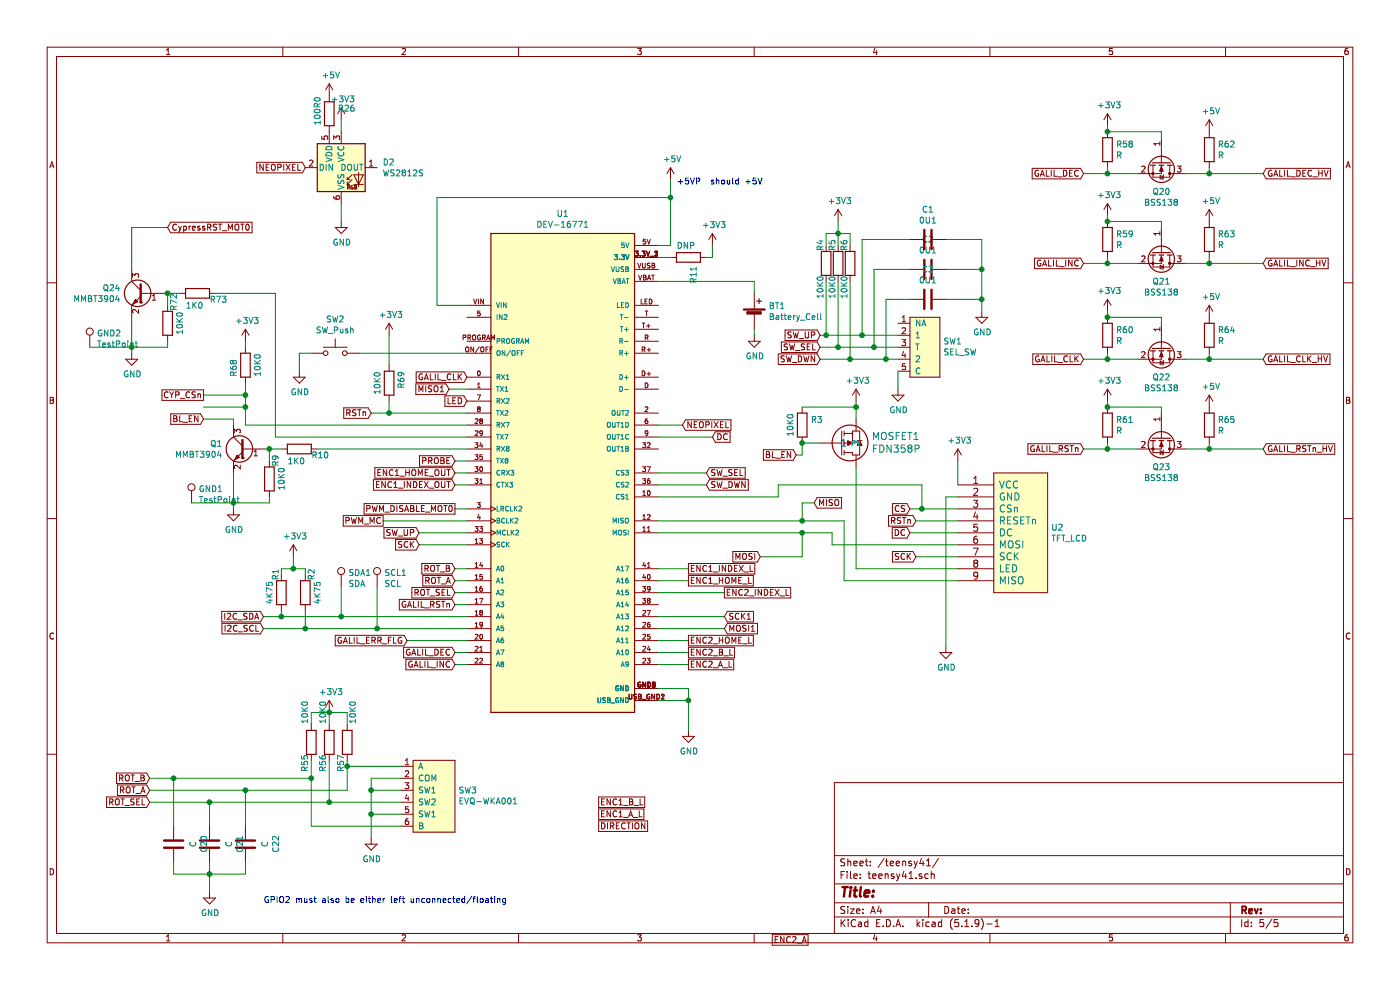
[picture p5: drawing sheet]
EESchema Schematic File Version 4
EELAYER 30 0
EELAYER END
$Descr A4 11693 8268
encoding utf-8
Sheet 5 5
Title ""
Date ""
Rev ""
Comp ""
Comment1 ""
Comment2 ""
Comment3 ""
Comment4 ""
$EndDescr
$Comp
L DEV-16771:DEV-16771 U1
U 1 1
P 4700 3950
F 0 "U1" H 4700 6117 50  0000 C CNN
F 1 "DEV-16771" H 4700 6026 50  0000 C CNN
F 2 "Kona1:teensy41" H 4700 3950 50  0001 L BNN
F 3 "" H 4700 3950 50  0001 L BNN
F 4 "4.1" H 4700 3950 50  0001 L BNN "PARTREV"
F 5 "SparkFun Electronics" H 4700 3950 50  0001 L BNN "MANUFACTURER"
F 6 "4.07mm" H 4700 3950 50  0001 L BNN "MAXIMUM_PACKAGE_HEIGHT"
F 7 "Manufacturer recommendations" H 4700 3950 50  0001 L BNN "STANDARD"
	1    4700 3950
	1    0    0    -1  
$EndComp
$Comp
L Kona_Parts:SEL_SW SW1
U 1 1
P 7650 2500
F 0 "SW1" H 7878 2151 50  0000 L CNN
F 1 "SEL_SW" H 7878 2060 50  0000 L CNN
F 2 "Kona1:SEL_SW" H 7650 2500 50  0001 C CNN
F 3 "" H 7650 2500 50  0001 C CNN
	1    7650 2500
	1    0    0    -1  
$EndComp
$Comp
L Kona_Parts:FDN358P MOSFET1
U 1 1
P 6850 3700
F 0 "MOSFET1" H 7280 3647 60  0000 L CNN
F 1 "FDN358P" H 7280 3753 60  0000 L CNN
F 2 "Package_TO_SOT_SMD:SOT-23" H 7300 3440 60  0001 C CNN
F 3 "" H 6850 3700 60  0000 C CNN
	1    6850 3700
	1    0    0    1   
$EndComp
$Comp
L power:GND #PWR0103
U 1 1
P 7900 5400
F 0 "#PWR0103" H 7900 5150 50  0001 C CNN
F 1 "GND" H 7905 5227 50  0000 C CNN
F 2 "" H 7900 5400 50  0001 C CNN
F 3 "" H 7900 5400 50  0001 C CNN
	1    7900 5400
	1    0    0    -1  
$EndComp
$Comp
L power:+3V3 #PWR0104
U 1 1
P 7150 3350
F 0 "#PWR0104" H 7150 3200 50  0001 C CNN
F 1 "+3V3" H 7165 3523 50  0000 C CNN
F 2 "" H 7150 3350 50  0001 C CNN
F 3 "" H 7150 3350 50  0001 C CNN
	1    7150 3350
	1    0    0    -1  
$EndComp
Wire Wire Line
	7150 3350 7150 3400
$Comp
L Device:R R3
U 1 1
P 6700 3550
F 0 "R3" H 6770 3596 50  0000 L CNN
F 1 "10K0" V 6600 3450 50  0000 L CNN
F 2 "Resistor_SMD:R_0603_1608Metric_Pad0.98x0.95mm_HandSolder" V 6630 3550 50  0001 C CNN
F 3 "~" H 6700 3550 50  0001 C CNN
	1    6700 3550
	1    0    0    -1  
$EndComp
Wire Wire Line
	6700 3400 7150 3400
Connection ~ 7150 3400
Wire Wire Line
	7150 3400 7150 3500
Wire Wire Line
	6850 3700 6700 3700
$Comp
L power:+3V3 #PWR0105
U 1 1
P 5950 2050
F 0 "#PWR0105" H 5950 1900 50  0001 C CNN
F 1 "+3V3" H 5965 2223 50  0000 C CNN
F 2 "" H 5950 2050 50  0001 C CNN
F 3 "" H 5950 2050 50  0001 C CNN
	1    5950 2050
	1    0    0    -1  
$EndComp
Text GLabel 6850 2800 0    50   Input ~ 0
SW_UP
$Comp
L power:GND #PWR0106
U 1 1
P 7500 3250
F 0 "#PWR0106" H 7500 3000 50  0001 C CNN
F 1 "GND" H 7505 3077 50  0000 C CNN
F 2 "" H 7500 3250 50  0001 C CNN
F 3 "" H 7500 3250 50  0001 C CNN
	1    7500 3250
	1    0    0    -1  
$EndComp
Text GLabel 6850 2900 0    50   Input ~ 0
SW_SEL
Text GLabel 6850 3000 0    50   Input ~ 0
SW_DWN
Text GLabel 3500 4450 0    50   Input ~ 0
SW_UP
Text GLabel 5900 3950 2    50   Input ~ 0
SW_SEL
Text GLabel 5900 4050 2    50   Input ~ 0
SW_DWN
Wire Wire Line
	3900 4450 3500 4450
Wire Wire Line
	5500 4050 5900 4050
Wire Wire Line
	5900 3950 5500 3950
$Comp
L power:GND #PWR0109
U 1 1
P 5750 6100
F 0 "#PWR0109" H 5750 5850 50  0001 C CNN
F 1 "GND" H 5755 5927 50  0000 C CNN
F 2 "" H 5750 6100 50  0001 C CNN
F 3 "" H 5750 6100 50  0001 C CNN
	1    5750 6100
	1    0    0    -1  
$EndComp
Wire Wire Line
	5500 5750 5750 5750
Wire Wire Line
	5750 5750 5750 5850
Wire Wire Line
	5500 5850 5750 5850
Connection ~ 5750 5850
Wire Wire Line
	5750 5850 5750 6100
Text GLabel 3500 4550 0    50   Input ~ 0
SCK
Wire Wire Line
	3900 4550 3500 4550
Text GLabel 7650 4650 0    50   Input ~ 0
SCK
Wire Wire Line
	7650 4650 8000 4650
Text GLabel 3100 3450 0    50   Input ~ 0
RSTn
Text GLabel 7650 4350 0    50   Input ~ 0
RSTn
Wire Wire Line
	8000 4350 7650 4350
Text GLabel 7600 4250 0    50   Input ~ 0
CS
Wire Wire Line
	8000 4250 7700 4250
Text GLabel 7600 4450 0    50   Input ~ 0
DC
Wire Wire Line
	8000 4450 7600 4450
Text GLabel 5950 3650 2    50   Input ~ 0
DC
Wire Wire Line
	5950 3650 5500 3650
$Comp
L power:+3V3 #PWR0110
U 1 1
P 8000 3850
F 0 "#PWR0110" H 8000 3700 50  0001 C CNN
F 1 "+3V3" H 8015 4023 50  0000 C CNN
F 2 "" H 8000 3850 50  0001 C CNN
F 3 "" H 8000 3850 50  0001 C CNN
	1    8000 3850
	1    0    0    -1  
$EndComp
Text GLabel 2200 5250 0    50   Input ~ 0
I2C_SCL
Text GLabel 2200 5150 0    50   Input ~ 0
I2C_SDA
$Comp
L Device:R R4
U 1 1
P 6900 2200
F 0 "R4" V 6850 2300 50  0000 L CNN
F 1 "10K0" V 6850 1900 50  0000 L CNN
F 2 "Resistor_SMD:R_0603_1608Metric_Pad0.98x0.95mm_HandSolder" V 6830 2200 50  0001 C CNN
F 3 "~" H 6900 2200 50  0001 C CNN
	1    6900 2200
	1    0    0    -1  
$EndComp
$Comp
L Device:R R5
U 1 1
P 7000 2200
F 0 "R5" V 6950 2300 50  0000 L CNN
F 1 "10K0" V 6950 1900 50  0000 L CNN
F 2 "Resistor_SMD:R_0603_1608Metric_Pad0.98x0.95mm_HandSolder" V 6930 2200 50  0001 C CNN
F 3 "~" H 7000 2200 50  0001 C CNN
	1    7000 2200
	1    0    0    -1  
$EndComp
$Comp
L Device:R R6
U 1 1
P 7100 2200
F 0 "R6" V 7050 2300 50  0000 L CNN
F 1 "10K0" V 7050 1900 50  0000 L CNN
F 2 "Resistor_SMD:R_0603_1608Metric_Pad0.98x0.95mm_HandSolder" V 7030 2200 50  0001 C CNN
F 3 "~" H 7100 2200 50  0001 C CNN
	1    7100 2200
	1    0    0    -1  
$EndComp
Wire Wire Line
	6850 2800 6900 2800
Wire Wire Line
	6850 2900 7000 2900
Wire Wire Line
	6850 3000 7100 3000
Wire Wire Line
	6900 2350 6900 2800
Connection ~ 6900 2800
Wire Wire Line
	6900 2800 7200 2800
Wire Wire Line
	7000 2350 7000 2900
Connection ~ 7000 2900
Wire Wire Line
	7000 2900 7300 2900
Wire Wire Line
	7100 2350 7100 3000
Connection ~ 7100 3000
Wire Wire Line
	7100 3000 7400 3000
$Comp
L power:+3V3 #PWR0111
U 1 1
P 7000 1850
F 0 "#PWR0111" H 7000 1700 50  0001 C CNN
F 1 "+3V3" H 7015 2023 50  0000 C CNN
F 2 "" H 7000 1850 50  0001 C CNN
F 3 "" H 7000 1850 50  0001 C CNN
	1    7000 1850
	1    0    0    -1  
$EndComp
Wire Wire Line
	6900 2050 6900 1950
Wire Wire Line
	6900 1950 7000 1950
Wire Wire Line
	7100 1950 7100 2050
Wire Wire Line
	7000 1850 7000 1950
Connection ~ 7000 1950
Wire Wire Line
	7000 1950 7100 1950
Wire Wire Line
	7000 2050 7000 1950
$Comp
L Device:C C1
U 1 1
P 7750 2000
F 0 "C1" V 7498 2000 50  0000 C CNN
F 1 "0U1" V 7589 2000 50  0000 C CNN
F 2 "Capacitor_SMD:C_0603_1608Metric_Pad1.08x0.95mm_HandSolder" H 7788 1850 50  0001 C CNN
F 3 "~" H 7750 2000 50  0001 C CNN
	1    7750 2000
	0    1    1    0   
$EndComp
$Comp
L Device:C C2
U 1 1
P 7750 2250
F 0 "C2" V 7498 2250 50  0000 C CNN
F 1 "0U1" V 7589 2250 50  0000 C CNN
F 2 "Capacitor_SMD:C_0603_1608Metric_Pad1.08x0.95mm_HandSolder" H 7788 2100 50  0001 C CNN
F 3 "~" H 7750 2250 50  0001 C CNN
	1    7750 2250
	0    1    1    0   
$EndComp
$Comp
L Device:C C3
U 1 1
P 7750 2500
F 0 "C3" V 7498 2500 50  0000 C CNN
F 1 "0U1" V 7589 2500 50  0000 C CNN
F 2 "Capacitor_SMD:C_0603_1608Metric_Pad1.08x0.95mm_HandSolder" H 7788 2350 50  0001 C CNN
F 3 "~" H 7750 2500 50  0001 C CNN
	1    7750 2500
	0    1    1    0   
$EndComp
Wire Wire Line
	7600 2000 7200 2000
Wire Wire Line
	7200 2000 7200 2800
Connection ~ 7200 2800
Wire Wire Line
	7200 2800 7500 2800
Wire Wire Line
	7600 2250 7300 2250
Wire Wire Line
	7300 2250 7300 2900
Connection ~ 7300 2900
Wire Wire Line
	7300 2900 7500 2900
Wire Wire Line
	7600 2500 7400 2500
Wire Wire Line
	7400 2500 7400 3000
Connection ~ 7400 3000
Wire Wire Line
	7400 3000 7500 3000
$Comp
L power:GND #PWR0112
U 1 1
P 8200 2600
F 0 "#PWR0112" H 8200 2350 50  0001 C CNN
F 1 "GND" H 8205 2427 50  0000 C CNN
F 2 "" H 8200 2600 50  0001 C CNN
F 3 "" H 8200 2600 50  0001 C CNN
	1    8200 2600
	1    0    0    -1  
$EndComp
Wire Wire Line
	7900 2000 8200 2000
Wire Wire Line
	8200 2000 8200 2250
Wire Wire Line
	7900 2250 8200 2250
Connection ~ 8200 2250
Wire Wire Line
	7900 2500 8200 2500
Wire Wire Line
	8200 2250 8200 2500
Connection ~ 8200 2500
Wire Wire Line
	8200 2500 8200 2600
$Comp
L Device:R R2
U 1 1
P 2550 4950
F 0 "R2" V 2600 5050 50  0000 L CNN
F 1 "4K75" V 2650 4850 50  0000 L CNN
F 2 "Resistor_SMD:R_0603_1608Metric_Pad0.98x0.95mm_HandSolder" V 2480 4950 50  0001 C CNN
F 3 "~" H 2550 4950 50  0001 C CNN
	1    2550 4950
	1    0    0    -1  
$EndComp
$Comp
L Device:R R1
U 1 1
P 2350 4950
F 0 "R1" V 2300 5050 50  0000 L CNN
F 1 "4K75" V 2250 4850 50  0000 L CNN
F 2 "Resistor_SMD:R_0603_1608Metric_Pad0.98x0.95mm_HandSolder" V 2280 4950 50  0001 C CNN
F 3 "~" H 2350 4950 50  0001 C CNN
	1    2350 4950
	1    0    0    -1  
$EndComp
Wire Wire Line
	2200 5150 2350 5150
Wire Wire Line
	2200 5250 2550 5250
Wire Wire Line
	2350 5100 2350 5150
Connection ~ 2350 5150
Wire Wire Line
	2350 5150 2850 5150
Wire Wire Line
	2550 5100 2550 5250
Connection ~ 2550 5250
$Comp
L power:+3V3 #PWR0113
U 1 1
P 2450 4650
F 0 "#PWR0113" H 2450 4500 50  0001 C CNN
F 1 "+3V3" H 2465 4823 50  0000 C CNN
F 2 "" H 2450 4650 50  0001 C CNN
F 3 "" H 2450 4650 50  0001 C CNN
	1    2450 4650
	1    0    0    -1  
$EndComp
Wire Wire Line
	2350 4800 2350 4750
Wire Wire Line
	2350 4750 2450 4750
Wire Wire Line
	2550 4750 2550 4800
Wire Wire Line
	2450 4650 2450 4750
Connection ~ 2450 4750
Wire Wire Line
	2450 4750 2550 4750
$Comp
L Connector:TestPoint SCL1
U 1 1
P 3150 4900
F 0 "SCL1" H 3208 5018 50  0000 L CNN
F 1 "SCL" H 3208 4927 50  0000 L CNN
F 2 "TestPoint:TestPoint_Keystone_5019_Minature" H 3350 4900 50  0001 C CNN
F 3 "~" H 3350 4900 50  0001 C CNN
	1    3150 4900
	1    0    0    -1  
$EndComp
$Comp
L Connector:TestPoint SDA1
U 1 1
P 2850 4900
F 0 "SDA1" H 2908 5018 50  0000 L CNN
F 1 "SDA" H 2908 4927 50  0000 L CNN
F 2 "TestPoint:TestPoint_Keystone_5019_Minature" H 3050 4900 50  0001 C CNN
F 3 "~" H 3050 4900 50  0001 C CNN
	1    2850 4900
	1    0    0    -1  
$EndComp
Wire Wire Line
	3100 3450 3250 3450
Text GLabel 1700 3500 0    50   Input ~ 0
BL_EN
Text GLabel 6650 3800 0    50   Input ~ 0
BL_EN
Wire Wire Line
	6650 3800 6700 3800
Wire Wire Line
	6700 3800 6700 3700
Connection ~ 6700 3700
$Comp
L Switch:SW_Push SW2
U 1 1
P 2800 2950
F 0 "SW2" H 2800 3235 50  0000 C CNN
F 1 "SW_Push" H 2800 3144 50  0000 C CNN
F 2 "Button_Switch_SMD:Panasonic_EVQPUL_EVQPUC" H 2800 3150 50  0001 C CNN
F 3 "~" H 2800 3150 50  0001 C CNN
	1    2800 2950
	1    0    0    -1  
$EndComp
$Comp
L power:GND #PWR0115
U 1 1
P 2500 3100
F 0 "#PWR0115" H 2500 2850 50  0001 C CNN
F 1 "GND" H 2505 2927 50  0000 C CNN
F 2 "" H 2500 3100 50  0001 C CNN
F 3 "" H 2500 3100 50  0001 C CNN
	1    2500 3100
	1    0    0    -1  
$EndComp
Wire Wire Line
	2600 2950 2500 2950
Wire Wire Line
	2500 2950 2500 3100
$Comp
L Transistor_BJT:MMBT3904 Q1
U 1 1
P 2050 3750
F 0 "Q1" H 2241 3796 50  0000 L CNN
F 1 "MMBT3904" H 2241 3705 50  0000 L CNN
F 2 "Package_TO_SOT_SMD:SOT-23" H 2250 3675 50  0001 L CIN
F 3 "https://www.onsemi.com/pub/Collateral/2N3903-D.PDF" H 2050 3750 50  0001 L CNN
	1    2050 3750
	-1   0    0    -1  
$EndComp
Wire Wire Line
	1700 3500 1950 3500
Wire Wire Line
	1950 3500 1950 3550
Wire Wire Line
	2250 3750 2350 3750
$Comp
L power:GND #PWR0114
U 1 1
P 1950 4250
F 0 "#PWR0114" H 1950 4000 50  0001 C CNN
F 1 "GND" H 1955 4077 50  0000 C CNN
F 2 "" H 1950 4250 50  0001 C CNN
F 3 "" H 1950 4250 50  0001 C CNN
	1    1950 4250
	1    0    0    -1  
$EndComp
$Comp
L Device:R R9
U 1 1
P 2250 4000
F 0 "R9" V 2300 4100 50  0000 L CNN
F 1 "10K0" V 2350 3900 50  0000 L CNN
F 2 "Resistor_SMD:R_0603_1608Metric_Pad0.98x0.95mm_HandSolder" V 2180 4000 50  0001 C CNN
F 3 "~" H 2250 4000 50  0001 C CNN
	1    2250 4000
	1    0    0    -1  
$EndComp
$Comp
L Device:R R10
U 1 1
P 2500 3750
F 0 "R10" V 2550 3850 50  0000 L CNN
F 1 "1K0" V 2600 3650 50  0000 L CNN
F 2 "Resistor_SMD:R_0603_1608Metric_Pad0.98x0.95mm_HandSolder" V 2430 3750 50  0001 C CNN
F 3 "~" H 2500 3750 50  0001 C CNN
	1    2500 3750
	0    1    1    0   
$EndComp
Wire Wire Line
	2650 3750 3900 3750
Wire Wire Line
	1950 3950 1950 4200
Wire Wire Line
	2250 4150 2250 4200
Wire Wire Line
	2250 4200 1950 4200
Connection ~ 1950 4200
Wire Wire Line
	1950 4200 1950 4250
Wire Wire Line
	2250 3850 2250 3750
Connection ~ 2250 3750
$Comp
L Device:Battery_Cell BT1
U 1 1
P 6300 2650
F 0 "BT1" H 6418 2746 50  0000 L CNN
F 1 "Battery_Cell" H 6418 2655 50  0000 L CNN
F 2 "Kona1:BatteryHolder_Seiko_MS621F" V 6300 2710 50  0001 C CNN
F 3 "~" V 6300 2710 50  0001 C CNN
	1    6300 2650
	1    0    0    -1  
$EndComp
$Comp
L power:GND #PWR0116
U 1 1
P 6300 2800
F 0 "#PWR0116" H 6300 2550 50  0001 C CNN
F 1 "GND" H 6305 2627 50  0000 C CNN
F 2 "" H 6300 2800 50  0001 C CNN
F 3 "" H 6300 2800 50  0001 C CNN
	1    6300 2800
	1    0    0    -1  
$EndComp
Wire Wire Line
	6300 2800 6300 2750
Wire Wire Line
	5600 2050 5500 2050
$Comp
L Connector:TestPoint GND1
U 1 1
P 1600 4200
F 0 "GND1" H 1658 4318 50  0000 L CNN
F 1 "TestPoint" H 1658 4227 50  0000 L CNN
F 2 "TestPoint:TestPoint_Keystone_5019_Minature" H 1800 4200 50  0001 C CNN
F 3 "~" H 1800 4200 50  0001 C CNN
	1    1600 4200
	1    0    0    -1  
$EndComp
Wire Wire Line
	1600 4200 1950 4200
Text GLabel 5700 3550 2    50   Input ~ 0
NEOPIXEL
Wire Wire Line
	5500 3550 5700 3550
Text GLabel 2550 1400 0    50   Input ~ 0
NEOPIXEL
$Comp
L power:GND #PWR0126
U 1 1
P 2850 1850
F 0 "#PWR0126" H 2850 1600 50  0001 C CNN
F 1 "GND" H 2855 1677 50  0000 C CNN
F 2 "" H 2850 1850 50  0001 C CNN
F 3 "" H 2850 1850 50  0001 C CNN
	1    2850 1850
	1    0    0    -1  
$EndComp
$Comp
L power:+3V3 #PWR0127
U 1 1
P 2850 1000
F 0 "#PWR0127" H 2850 850 50  0001 C CNN
F 1 "+3V3" H 2865 1173 50  0000 C CNN
F 2 "" H 2850 1000 50  0001 C CNN
F 3 "" H 2850 1000 50  0001 C CNN
	1    2850 1000
	1    0    0    -1  
$EndComp
Wire Wire Line
	2850 1000 2850 1100
Wire Wire Line
	2850 1700 2850 1850
$Comp
L Kona_Parts:TFT_LCD U2
U 1 1
P 8300 3700
F 0 "U2" H 8778 2996 50  0000 L CNN
F 1 "TFT_LCD" H 8778 2905 50  0000 L CNN
F 2 "Kona1:TFT_DISP_2P2" H 8300 3700 118 0001 C CNN
F 3 "" H 8300 3700 118 0001 C CNN
	1    8300 3700
	1    0    0    -1  
$EndComp
Wire Wire Line
	8000 4050 8000 3850
Wire Wire Line
	7050 4350 7050 4850
Wire Wire Line
	7050 4850 8000 4850
Wire Wire Line
	5500 4350 6700 4350
Wire Wire Line
	8000 4750 7150 4750
Wire Wire Line
	7150 3900 7150 4750
Wire Wire Line
	8000 4150 7900 4150
Wire Wire Line
	7900 4150 7900 5400
Wire Wire Line
	7500 3250 7500 3100
Wire Wire Line
	5500 4450 6700 4450
Wire Wire Line
	6950 4450 6950 4550
Wire Wire Line
	6950 4550 8000 4550
$Comp
L LED:WS2812S D2
U 1 1
P 2850 1400
F 0 "D2" H 3194 1446 50  0000 L CNN
F 1 "WS2812S" H 3194 1355 50  0000 L CNN
F 2 "LED_SMD:LED_WS2812_PLCC6_5.0x5.0mm_P1.6mm" H 2900 1100 50  0001 L TNN
F 3 "http://www.world-semi.com/DownLoadFile/115" H 2950 1025 50  0001 L TNN
	1    2850 1400
	1    0    0    -1  
$EndComp
$Comp
L Device:R R26
U 1 1
P 2750 950
F 0 "R26" H 2820 996 50  0000 L CNN
F 1 "100R0" V 2650 850 50  0000 L CNN
F 2 "Resistor_SMD:R_0603_1608Metric_Pad0.98x0.95mm_HandSolder" V 2680 950 50  0001 C CNN
F 3 "~" H 2750 950 50  0001 C CNN
	1    2750 950 
	1    0    0    -1  
$EndComp
Wire Wire Line
	2850 5150 3900 5150
Connection ~ 2850 5150
Wire Wire Line
	2850 4900 2850 5150
Wire Wire Line
	6300 2350 6300 2450
Wire Wire Line
	5500 2350 6300 2350
Text Notes 2200 7550 0    50   ~ 0
GPIO2 must also be either left unconnected/floating
$Comp
L Kona_Parts:EVQ-WKA001 SW?
U 1 1
P 3550 6200
AR Path="/624D43FC/6250D80E" Ref="SW?"  Part="1" 
AR Path="/624DFB62/6250D80E" Ref="SW3"  Part="1" 
F 0 "SW3" H 3828 5801 50  0000 L CNN
F 1 "EVQ-WKA001" H 3828 5710 50  0000 L CNN
F 2 "Kona1:EVQ-WKA001" H 3550 6200 50  0001 C CNN
F 3 "" H 3550 6200 50  0001 C CNN
	1    3550 6200
	1    0    0    -1  
$EndComp
$Comp
L Device:R R?
U 1 1
P 2900 6200
AR Path="/624D43FC/6250D814" Ref="R?"  Part="1" 
AR Path="/624DFB62/6250D814" Ref="R57"  Part="1" 
F 0 "R57" V 2950 6450 50  0000 R CNN
F 1 "10K0" V 2850 6050 50  0000 R CNN
F 2 "Resistor_SMD:R_0603_1608Metric_Pad0.98x0.95mm_HandSolder" V 2830 6200 50  0001 C CNN
F 3 "~" H 2900 6200 50  0001 C CNN
	1    2900 6200
	-1   0    0    1   
$EndComp
$Comp
L Device:R R?
U 1 1
P 2750 6200
AR Path="/624D43FC/6250D81A" Ref="R?"  Part="1" 
AR Path="/624DFB62/6250D81A" Ref="R56"  Part="1" 
F 0 "R56" V 2800 6450 50  0000 R CNN
F 1 "10K0" V 2800 6050 50  0000 R CNN
F 2 "Resistor_SMD:R_0603_1608Metric_Pad0.98x0.95mm_HandSolder" V 2680 6200 50  0001 C CNN
F 3 "~" H 2750 6200 50  0001 C CNN
	1    2750 6200
	-1   0    0    1   
$EndComp
$Comp
L Device:R R?
U 1 1
P 2600 6200
AR Path="/624D43FC/6250D820" Ref="R?"  Part="1" 
AR Path="/624DFB62/6250D820" Ref="R55"  Part="1" 
F 0 "R55" V 2650 6450 50  0000 R CNN
F 1 "10K0" V 2650 6050 50  0000 R CNN
F 2 "Resistor_SMD:R_0603_1608Metric_Pad0.98x0.95mm_HandSolder" V 2530 6200 50  0001 C CNN
F 3 "~" H 2600 6200 50  0001 C CNN
	1    2600 6200
	-1   0    0    1   
$EndComp
Wire Wire Line
	3350 6400 2900 6400
Wire Wire Line
	2900 6400 2900 6350
Wire Wire Line
	3350 6700 2750 6700
Wire Wire Line
	3350 6900 2600 6900
Wire Wire Line
	2600 6900 2600 6500
$Comp
L power:GND #PWR?
U 1 1
P 3100 7000
AR Path="/624D43FC/6250D82B" Ref="#PWR?"  Part="1" 
AR Path="/624DFB62/6250D82B" Ref="#PWR0166"  Part="1" 
F 0 "#PWR0166" H 3100 6750 50  0001 C CNN
F 1 "GND" H 3105 6827 50  0000 C CNN
F 2 "" H 3100 7000 50  0001 C CNN
F 3 "" H 3100 7000 50  0001 C CNN
	1    3100 7000
	1    0    0    -1  
$EndComp
Wire Wire Line
	3350 6500 3100 6500
Wire Wire Line
	3100 6500 3100 6600
Wire Wire Line
	3350 6600 3100 6600
Connection ~ 3100 6600
Wire Wire Line
	3100 6600 3100 6800
Connection ~ 3100 6800
Wire Wire Line
	3100 6800 3100 7000
Wire Wire Line
	3100 6800 3350 6800
$Comp
L power:+3V3 #PWR?
U 1 1
P 2750 5950
AR Path="/624D43FC/6250D839" Ref="#PWR?"  Part="1" 
AR Path="/624DFB62/6250D839" Ref="#PWR0167"  Part="1" 
F 0 "#PWR0167" H 2750 5800 50  0001 C CNN
F 1 "+3V3" H 2765 6123 50  0000 C CNN
F 2 "" H 2750 5950 50  0001 C CNN
F 3 "" H 2750 5950 50  0001 C CNN
	1    2750 5950
	1    0    0    -1  
$EndComp
Wire Wire Line
	2750 5950 2600 5950
Wire Wire Line
	2600 5950 2600 6050
Wire Wire Line
	2900 6050 2900 5950
Wire Wire Line
	2900 5950 2750 5950
Connection ~ 2750 5950
Wire Wire Line
	2750 6050 2750 5950
$Comp
L Device:C C?
U 1 1
P 2050 7050
AR Path="/624D43FC/6250D845" Ref="C?"  Part="1" 
AR Path="/624DFB62/6250D845" Ref="C22"  Part="1" 
F 0 "C22" V 2302 7050 50  0000 C CNN
F 1 "C" V 2211 7050 50  0000 C CNN
F 2 "Capacitor_SMD:C_0603_1608Metric_Pad1.08x0.95mm_HandSolder" H 2088 6900 50  0001 C CNN
F 3 "~" H 2050 7050 50  0001 C CNN
	1    2050 7050
	1    0    0    -1  
$EndComp
$Comp
L Device:C C?
U 1 1
P 1750 7050
AR Path="/624D43FC/6250D84B" Ref="C?"  Part="1" 
AR Path="/624DFB62/6250D84B" Ref="C21"  Part="1" 
F 0 "C21" V 2002 7050 50  0000 C CNN
F 1 "C" V 1911 7050 50  0000 C CNN
F 2 "Capacitor_SMD:C_0603_1608Metric_Pad1.08x0.95mm_HandSolder" H 1788 6900 50  0001 C CNN
F 3 "~" H 1750 7050 50  0001 C CNN
	1    1750 7050
	1    0    0    -1  
$EndComp
$Comp
L Device:C C?
U 1 1
P 1450 7050
AR Path="/624D43FC/6250D851" Ref="C?"  Part="1" 
AR Path="/624DFB62/6250D851" Ref="C20"  Part="1" 
F 0 "C20" V 1702 7050 50  0000 C CNN
F 1 "C" V 1611 7050 50  0000 C CNN
F 2 "Capacitor_SMD:C_0603_1608Metric_Pad1.08x0.95mm_HandSolder" H 1488 6900 50  0001 C CNN
F 3 "~" H 1450 7050 50  0001 C CNN
	1    1450 7050
	1    0    0    -1  
$EndComp
Wire Wire Line
	1450 6900 1450 6500
Wire Wire Line
	1450 6500 2600 6500
Connection ~ 2600 6500
Wire Wire Line
	2600 6500 2600 6350
Wire Wire Line
	1750 6900 1750 6700
Wire Wire Line
	2050 6600 2900 6600
Wire Wire Line
	2900 6600 2900 6400
Connection ~ 2900 6400
Wire Wire Line
	2050 6600 2050 6900
Text GLabel 1250 6600 0    50   Input ~ 0
ROT_A
Text GLabel 1250 6500 0    50   Input ~ 0
ROT_B
Text GLabel 1250 6700 0    50   Input ~ 0
ROT_SEL
Wire Wire Line
	1250 6500 1450 6500
Connection ~ 1450 6500
Wire Wire Line
	1250 6600 2050 6600
Connection ~ 2050 6600
Wire Wire Line
	1250 6700 1750 6700
Wire Wire Line
	2750 6350 2750 6700
Wire Wire Line
	1750 6700 2750 6700
Connection ~ 1750 6700
Connection ~ 2750 6700
$Comp
L power:GND #PWR0171
U 1 1
P 1750 7450
F 0 "#PWR0171" H 1750 7200 50  0001 C CNN
F 1 "GND" H 1755 7277 50  0000 C CNN
F 2 "" H 1750 7450 50  0001 C CNN
F 3 "" H 1750 7450 50  0001 C CNN
	1    1750 7450
	1    0    0    -1  
$EndComp
Wire Wire Line
	1450 7200 1450 7300
Wire Wire Line
	1450 7300 1750 7300
Wire Wire Line
	2050 7300 2050 7200
Wire Wire Line
	1750 7200 1750 7300
Connection ~ 1750 7300
Wire Wire Line
	1750 7300 2050 7300
Wire Wire Line
	1750 7300 1750 7450
Text GLabel 3800 4850 0    50   Input ~ 0
ROT_A
Text GLabel 3800 4750 0    50   Input ~ 0
ROT_B
Text GLabel 3800 4950 0    50   Input ~ 0
ROT_SEL
Wire Wire Line
	2550 5250 3150 5250
Wire Wire Line
	3150 4900 3150 5250
Connection ~ 3150 5250
Wire Wire Line
	3150 5250 3900 5250
Wire Wire Line
	3900 4750 3800 4750
Wire Wire Line
	3900 4850 3800 4850
Wire Wire Line
	3900 4950 3800 4950
Text GLabel 6800 4200 2    50   Input ~ 0
MISO
Wire Wire Line
	6800 4200 6700 4200
Wire Wire Line
	6700 4200 6700 4350
Connection ~ 6700 4350
Wire Wire Line
	6700 4350 7050 4350
Text GLabel 6350 4650 0    50   Input ~ 0
MOSI
Wire Wire Line
	6350 4650 6700 4650
Wire Wire Line
	6700 4650 6700 4450
Connection ~ 6700 4450
Wire Wire Line
	6700 4450 6950 4450
Text GLabel 3800 3950 0    50   Input ~ 0
ENC1_HOME_OUT
Text GLabel 3800 4050 0    50   Input ~ 0
ENC1_INDEX_OUT
Text GLabel 3800 5050 0    50   Input ~ 0
GALIL_RSTn
Connection ~ 9250 3000
Wire Wire Line
	9250 3000 9050 3000
Wire Wire Line
	10100 3000 10550 3000
Connection ~ 10100 3000
Text GLabel 10550 3000 2    50   Input ~ 0
GALIL_CLK_HV
Text GLabel 9050 3000 0    50   Input ~ 0
GALIL_CLK
Connection ~ 9250 2650
Wire Wire Line
	9700 2650 9250 2650
Wire Wire Line
	9700 2700 9700 2650
Wire Wire Line
	9250 2650 9250 2600
$Comp
L power:+3V3 #PWR?
U 1 1
P 9250 2600
AR Path="/624D4519/63089064" Ref="#PWR?"  Part="1" 
AR Path="/624DFB62/63089064" Ref="#PWR0184"  Part="1" 
F 0 "#PWR0184" H 9250 2450 50  0001 C CNN
F 1 "+3V3" H 9265 2773 50  0000 C CNN
F 2 "" H 9250 2600 50  0001 C CNN
F 3 "" H 9250 2600 50  0001 C CNN
	1    9250 2600
	1    0    0    -1  
$EndComp
Wire Wire Line
	10100 3000 10100 2950
Wire Wire Line
	9900 3000 10100 3000
Wire Wire Line
	9250 3000 9250 2950
Wire Wire Line
	9500 3000 9250 3000
$Comp
L Device:R R?
U 1 1
P 10100 2800
AR Path="/624D4519/63089054" Ref="R?"  Part="1" 
AR Path="/624DFB62/63089054" Ref="R64"  Part="1" 
F 0 "R64" H 10170 2846 50  0000 L CNN
F 1 "R" H 10170 2755 50  0000 L CNN
F 2 "Resistor_SMD:R_0603_1608Metric_Pad0.98x0.95mm_HandSolder" V 10030 2800 50  0001 C CNN
F 3 "~" H 10100 2800 50  0001 C CNN
	1    10100 2800
	1    0    0    -1  
$EndComp
$Comp
L Device:R R?
U 1 1
P 9250 2800
AR Path="/624D4519/6308904E" Ref="R?"  Part="1" 
AR Path="/624DFB62/6308904E" Ref="R60"  Part="1" 
F 0 "R60" H 9320 2846 50  0000 L CNN
F 1 "R" H 9320 2755 50  0000 L CNN
F 2 "Resistor_SMD:R_0603_1608Metric_Pad0.98x0.95mm_HandSolder" V 9180 2800 50  0001 C CNN
F 3 "~" H 9250 2800 50  0001 C CNN
	1    9250 2800
	1    0    0    -1  
$EndComp
$Comp
L Transistor_FET:BSS138 Q?
U 1 1
P 9700 2900
AR Path="/624D4519/63089048" Ref="Q?"  Part="1" 
AR Path="/624DFB62/63089048" Ref="Q22"  Part="1" 
F 0 "Q22" V 9949 2900 50  0000 C CNN
F 1 "BSS138" V 10040 2900 50  0000 C CNN
F 2 "Package_TO_SOT_SMD:SOT-23" H 9900 2825 50  0001 L CIN
F 3 "https://www.onsemi.com/pub/Collateral/BSS138-D.PDF" H 9700 2900 50  0001 L CNN
	1    9700 2900
	0    1    1    0   
$EndComp
Connection ~ 9250 2200
Wire Wire Line
	9250 2200 9050 2200
Wire Wire Line
	10100 2200 10550 2200
Connection ~ 10100 2200
Text GLabel 10550 2200 2    50   Input ~ 0
GALIL_INC_HV
Text GLabel 9050 2200 0    50   Input ~ 0
GALIL_INC
Connection ~ 9250 1850
Wire Wire Line
	9700 1850 9250 1850
Wire Wire Line
	9700 1900 9700 1850
Wire Wire Line
	9250 1850 9250 1800
$Comp
L power:+3V3 #PWR?
U 1 1
P 9250 1800
AR Path="/624D4519/63089038" Ref="#PWR?"  Part="1" 
AR Path="/624DFB62/63089038" Ref="#PWR0186"  Part="1" 
F 0 "#PWR0186" H 9250 1650 50  0001 C CNN
F 1 "+3V3" H 9265 1973 50  0000 C CNN
F 2 "" H 9250 1800 50  0001 C CNN
F 3 "" H 9250 1800 50  0001 C CNN
	1    9250 1800
	1    0    0    -1  
$EndComp
Wire Wire Line
	10100 2200 10100 2150
Wire Wire Line
	9900 2200 10100 2200
Wire Wire Line
	9250 2200 9250 2150
Wire Wire Line
	9500 2200 9250 2200
$Comp
L Device:R R?
U 1 1
P 10100 2000
AR Path="/624D4519/63089028" Ref="R?"  Part="1" 
AR Path="/624DFB62/63089028" Ref="R63"  Part="1" 
F 0 "R63" H 10170 2046 50  0000 L CNN
F 1 "R" H 10170 1955 50  0000 L CNN
F 2 "Resistor_SMD:R_0603_1608Metric_Pad0.98x0.95mm_HandSolder" V 10030 2000 50  0001 C CNN
F 3 "~" H 10100 2000 50  0001 C CNN
	1    10100 2000
	1    0    0    -1  
$EndComp
$Comp
L Device:R R?
U 1 1
P 9250 2000
AR Path="/624D4519/63089022" Ref="R?"  Part="1" 
AR Path="/624DFB62/63089022" Ref="R59"  Part="1" 
F 0 "R59" H 9320 2046 50  0000 L CNN
F 1 "R" H 9320 1955 50  0000 L CNN
F 2 "Resistor_SMD:R_0603_1608Metric_Pad0.98x0.95mm_HandSolder" V 9180 2000 50  0001 C CNN
F 3 "~" H 9250 2000 50  0001 C CNN
	1    9250 2000
	1    0    0    -1  
$EndComp
$Comp
L Transistor_FET:BSS138 Q?
U 1 1
P 9700 2100
AR Path="/624D4519/6308901C" Ref="Q?"  Part="1" 
AR Path="/624DFB62/6308901C" Ref="Q21"  Part="1" 
F 0 "Q21" V 9949 2100 50  0000 C CNN
F 1 "BSS138" V 10040 2100 50  0000 C CNN
F 2 "Package_TO_SOT_SMD:SOT-23" H 9900 2025 50  0001 L CIN
F 3 "https://www.onsemi.com/pub/Collateral/BSS138-D.PDF" H 9700 2100 50  0001 L CNN
	1    9700 2100
	0    1    1    0   
$EndComp
Connection ~ 9250 1450
Wire Wire Line
	9250 1450 9050 1450
Wire Wire Line
	10100 1450 10550 1450
Connection ~ 10100 1450
Text GLabel 10550 1450 2    50   Input ~ 0
GALIL_DEC_HV
Text GLabel 9050 1450 0    50   Input ~ 0
GALIL_DEC
Connection ~ 9250 1100
Wire Wire Line
	9700 1100 9250 1100
Wire Wire Line
	9700 1150 9700 1100
Wire Wire Line
	9250 1100 9250 1050
$Comp
L power:+3V3 #PWR?
U 1 1
P 9250 1050
AR Path="/624D4519/6308900C" Ref="#PWR?"  Part="1" 
AR Path="/624DFB62/6308900C" Ref="#PWR0188"  Part="1" 
F 0 "#PWR0188" H 9250 900 50  0001 C CNN
F 1 "+3V3" H 9265 1223 50  0000 C CNN
F 2 "" H 9250 1050 50  0001 C CNN
F 3 "" H 9250 1050 50  0001 C CNN
	1    9250 1050
	1    0    0    -1  
$EndComp
Wire Wire Line
	10100 1450 10100 1400
Wire Wire Line
	9900 1450 10100 1450
Wire Wire Line
	9250 1450 9250 1400
Wire Wire Line
	9500 1450 9250 1450
$Comp
L Device:R R?
U 1 1
P 10100 1250
AR Path="/624D4519/63088FFC" Ref="R?"  Part="1" 
AR Path="/624DFB62/63088FFC" Ref="R62"  Part="1" 
F 0 "R62" H 10170 1296 50  0000 L CNN
F 1 "R" H 10170 1205 50  0000 L CNN
F 2 "Resistor_SMD:R_0603_1608Metric_Pad0.98x0.95mm_HandSolder" V 10030 1250 50  0001 C CNN
F 3 "~" H 10100 1250 50  0001 C CNN
	1    10100 1250
	1    0    0    -1  
$EndComp
$Comp
L Device:R R?
U 1 1
P 9250 1250
AR Path="/624D4519/63088FF6" Ref="R?"  Part="1" 
AR Path="/624DFB62/63088FF6" Ref="R58"  Part="1" 
F 0 "R58" H 9320 1296 50  0000 L CNN
F 1 "R" H 9320 1205 50  0000 L CNN
F 2 "Resistor_SMD:R_0603_1608Metric_Pad0.98x0.95mm_HandSolder" V 9180 1250 50  0001 C CNN
F 3 "~" H 9250 1250 50  0001 C CNN
	1    9250 1250
	1    0    0    -1  
$EndComp
$Comp
L Transistor_FET:BSS138 Q?
U 1 1
P 9700 1350
AR Path="/624D4519/63088FF0" Ref="Q?"  Part="1" 
AR Path="/624DFB62/63088FF0" Ref="Q20"  Part="1" 
F 0 "Q20" V 9949 1350 50  0000 C CNN
F 1 "BSS138" V 10040 1350 50  0000 C CNN
F 2 "Package_TO_SOT_SMD:SOT-23" H 9900 1275 50  0001 L CIN
F 3 "https://www.onsemi.com/pub/Collateral/BSS138-D.PDF" H 9700 1350 50  0001 L CNN
	1    9700 1350
	0    1    1    0   
$EndComp
Text GLabel 3900 3150 0    50   Input ~ 0
GALIL_CLK
Text GLabel 3800 5450 0    50   Input ~ 0
GALIL_DEC
Text GLabel 3800 5550 0    50   Input ~ 0
GALIL_INC
Wire Wire Line
	3900 5450 3800 5450
Wire Wire Line
	3900 5550 3800 5550
Wire Wire Line
	3800 5050 3900 5050
Connection ~ 9250 3750
Wire Wire Line
	9250 3750 9050 3750
Wire Wire Line
	10100 3750 10550 3750
Connection ~ 10100 3750
Text GLabel 10550 3750 2    50   Input ~ 0
GALIL_RSTn_HV
Text GLabel 9050 3750 0    50   Input ~ 0
GALIL_RSTn
Connection ~ 9250 3400
Wire Wire Line
	9700 3400 9250 3400
Wire Wire Line
	9700 3450 9700 3400
Wire Wire Line
	9250 3400 9250 3350
$Comp
L power:+3V3 #PWR?
U 1 1
P 9250 3350
AR Path="/624D4519/6319133D" Ref="#PWR?"  Part="1" 
AR Path="/624DFB62/6319133D" Ref="#PWR0190"  Part="1" 
F 0 "#PWR0190" H 9250 3200 50  0001 C CNN
F 1 "+3V3" H 9265 3523 50  0000 C CNN
F 2 "" H 9250 3350 50  0001 C CNN
F 3 "" H 9250 3350 50  0001 C CNN
	1    9250 3350
	1    0    0    -1  
$EndComp
Wire Wire Line
	10100 3750 10100 3700
Wire Wire Line
	9900 3750 10100 3750
Wire Wire Line
	9250 3750 9250 3700
Wire Wire Line
	9500 3750 9250 3750
$Comp
L Device:R R?
U 1 1
P 10100 3550
AR Path="/624D4519/6319134D" Ref="R?"  Part="1" 
AR Path="/624DFB62/6319134D" Ref="R65"  Part="1" 
F 0 "R65" H 10170 3596 50  0000 L CNN
F 1 "R" H 10170 3505 50  0000 L CNN
F 2 "Resistor_SMD:R_0603_1608Metric_Pad0.98x0.95mm_HandSolder" V 10030 3550 50  0001 C CNN
F 3 "~" H 10100 3550 50  0001 C CNN
	1    10100 3550
	1    0    0    -1  
$EndComp
$Comp
L Device:R R?
U 1 1
P 9250 3550
AR Path="/624D4519/63191353" Ref="R?"  Part="1" 
AR Path="/624DFB62/63191353" Ref="R61"  Part="1" 
F 0 "R61" H 9320 3596 50  0000 L CNN
F 1 "R" H 9320 3505 50  0000 L CNN
F 2 "Resistor_SMD:R_0603_1608Metric_Pad0.98x0.95mm_HandSolder" V 9180 3550 50  0001 C CNN
F 3 "~" H 9250 3550 50  0001 C CNN
	1    9250 3550
	1    0    0    -1  
$EndComp
$Comp
L Transistor_FET:BSS138 Q?
U 1 1
P 9700 3650
AR Path="/624D4519/63191359" Ref="Q?"  Part="1" 
AR Path="/624DFB62/63191359" Ref="Q23"  Part="1" 
F 0 "Q23" V 9949 3650 50  0000 C CNN
F 1 "BSS138" V 10040 3650 50  0000 C CNN
F 2 "Package_TO_SOT_SMD:SOT-23" H 9900 3575 50  0001 L CIN
F 3 "https://www.onsemi.com/pub/Collateral/BSS138-D.PDF" H 9700 3650 50  0001 L CNN
	1    9700 3650
	0    1    1    0   
$EndComp
Wire Wire Line
	5950 2050 5950 2150
$Comp
L Device:R R11
U 1 1
P 5750 2150
F 0 "R11" H 5820 2196 50  0000 L CNN
F 1 "DNP" V 5650 2050 50  0000 L CNN
F 2 "Resistor_SMD:R_0603_1608Metric_Pad0.98x0.95mm_HandSolder" V 5680 2150 50  0001 C CNN
F 3 "~" H 5750 2150 50  0001 C CNN
	1    5750 2150
	0    1    1    0   
$EndComp
Wire Wire Line
	5600 2150 5500 2150
Wire Wire Line
	5900 2150 5950 2150
Wire Wire Line
	5600 1500 5600 1650
Wire Wire Line
	3900 2550 3650 2550
Wire Wire Line
	3650 2550 3650 1650
Wire Wire Line
	3650 1650 5600 1650
Connection ~ 5600 1650
Wire Wire Line
	5600 1650 5600 2050
Text GLabel 3200 4350 0    50   UnSpc ~ 0
PWM_MC
Wire Wire Line
	3200 4350 3900 4350
$Comp
L Device:R R68
U 1 1
P 2050 3050
F 0 "R68" V 1950 2950 50  0000 L CNN
F 1 "10K0" V 2150 2950 50  0000 L CNN
F 2 "Resistor_SMD:R_0603_1608Metric_Pad0.98x0.95mm_HandSolder" V 1980 3050 50  0001 C CNN
F 3 "~" H 2050 3050 50  0001 C CNN
	1    2050 3050
	1    0    0    -1  
$EndComp
Wire Wire Line
	3900 3950 3800 3950
Wire Wire Line
	3900 4050 3800 4050
Wire Wire Line
	6500 4150 6500 4050
Wire Wire Line
	6500 4050 7700 4050
Wire Wire Line
	7700 4050 7700 4250
Wire Wire Line
	5500 4150 6500 4150
Connection ~ 7700 4250
Wire Wire Line
	7700 4250 7600 4250
$Comp
L power:+3V3 #PWR0197
U 1 1
P 3250 2800
F 0 "#PWR0197" H 3250 2650 50  0001 C CNN
F 1 "+3V3" H 3265 2973 50  0000 C CNN
F 2 "" H 3250 2800 50  0001 C CNN
F 3 "" H 3250 2800 50  0001 C CNN
	1    3250 2800
	1    0    0    -1  
$EndComp
$Comp
L Device:R R69
U 1 1
P 3250 3200
F 0 "R69" V 3350 3150 50  0000 L CNN
F 1 "10K0" V 3150 3100 50  0000 L CNN
F 2 "Resistor_SMD:R_0603_1608Metric_Pad0.98x0.95mm_HandSolder" V 3180 3200 50  0001 C CNN
F 3 "~" H 3250 3200 50  0001 C CNN
	1    3250 3200
	1    0    0    -1  
$EndComp
Wire Wire Line
	3250 3350 3250 3450
Connection ~ 3250 3450
Wire Wire Line
	3250 3450 3900 3450
Text Notes 5650 1550 0    50   ~ 0
+5VP  should +5V
$Comp
L power:+5V #PWR0192
U 1 1
P 10100 1100
F 0 "#PWR0192" H 10100 950 50  0001 C CNN
F 1 "+5V" H 10115 1273 50  0000 C CNN
F 2 "" H 10100 1100 50  0001 C CNN
F 3 "" H 10100 1100 50  0001 C CNN
	1    10100 1100
	1    0    0    -1  
$EndComp
$Comp
L power:+5V #PWR0194
U 1 1
P 10100 1850
F 0 "#PWR0194" H 10100 1700 50  0001 C CNN
F 1 "+5V" H 10115 2023 50  0000 C CNN
F 2 "" H 10100 1850 50  0001 C CNN
F 3 "" H 10100 1850 50  0001 C CNN
	1    10100 1850
	1    0    0    -1  
$EndComp
$Comp
L power:+5V #PWR0198
U 1 1
P 10100 2650
F 0 "#PWR0198" H 10100 2500 50  0001 C CNN
F 1 "+5V" H 10115 2823 50  0000 C CNN
F 2 "" H 10100 2650 50  0001 C CNN
F 3 "" H 10100 2650 50  0001 C CNN
	1    10100 2650
	1    0    0    -1  
$EndComp
$Comp
L power:+5V #PWR0199
U 1 1
P 10100 3400
F 0 "#PWR0199" H 10100 3250 50  0001 C CNN
F 1 "+5V" H 10115 3573 50  0000 C CNN
F 2 "" H 10100 3400 50  0001 C CNN
F 3 "" H 10100 3400 50  0001 C CNN
	1    10100 3400
	1    0    0    -1  
$EndComp
$Comp
L power:+5V #PWR0200
U 1 1
P 5600 1500
F 0 "#PWR0200" H 5600 1350 50  0001 C CNN
F 1 "+5V" H 5615 1673 50  0000 C CNN
F 2 "" H 5600 1500 50  0001 C CNN
F 3 "" H 5600 1500 50  0001 C CNN
	1    5600 1500
	1    0    0    -1  
$EndComp
Text GLabel 6450 7850 2    50   UnSpc ~ 0
ENC2_A
Text GLabel 5750 5550 2    50   UnSpc ~ 0
ENC2_A_L
Text GLabel 6050 4950 2    50   UnSpc ~ 0
ENC2_INDEX_L
Text GLabel 5750 5350 2    50   UnSpc ~ 0
ENC2_HOME_L
Text GLabel 5750 5450 2    50   UnSpc ~ 0
ENC2_B_L
Wire Wire Line
	5500 5550 5750 5550
Wire Wire Line
	5500 5450 5750 5450
Wire Wire Line
	5500 5350 5750 5350
$Comp
L Transistor_BJT:MMBT3904 Q24
U 1 1
P 1200 2450
F 0 "Q24" H 1391 2496 50  0000 L CNN
F 1 "MMBT3904" H 1391 2405 50  0000 L CNN
F 2 "Package_TO_SOT_SMD:SOT-23" H 1400 2375 50  0001 L CIN
F 3 "https://www.onsemi.com/pub/Collateral/2N3903-D.PDF" H 1200 2450 50  0001 L CNN
	1    1200 2450
	-1   0    0    -1  
$EndComp
Wire Wire Line
	1400 2450 1500 2450
$Comp
L power:GND #PWR0201
U 1 1
P 1100 2950
F 0 "#PWR0201" H 1100 2700 50  0001 C CNN
F 1 "GND" H 1105 2777 50  0000 C CNN
F 2 "" H 1100 2950 50  0001 C CNN
F 3 "" H 1100 2950 50  0001 C CNN
	1    1100 2950
	1    0    0    -1  
$EndComp
$Comp
L Device:R R72
U 1 1
P 1400 2700
F 0 "R72" V 1450 2800 50  0000 L CNN
F 1 "10K0" V 1500 2600 50  0000 L CNN
F 2 "Resistor_SMD:R_0603_1608Metric_Pad0.98x0.95mm_HandSolder" V 1330 2700 50  0001 C CNN
F 3 "~" H 1400 2700 50  0001 C CNN
	1    1400 2700
	1    0    0    -1  
$EndComp
$Comp
L Device:R R73
U 1 1
P 1650 2450
F 0 "R73" V 1700 2550 50  0000 L CNN
F 1 "1K0" V 1750 2350 50  0000 L CNN
F 2 "Resistor_SMD:R_0603_1608Metric_Pad0.98x0.95mm_HandSolder" V 1580 2450 50  0001 C CNN
F 3 "~" H 1650 2450 50  0001 C CNN
	1    1650 2450
	0    1    1    0   
$EndComp
Wire Wire Line
	1100 2650 1100 2900
Wire Wire Line
	1400 2850 1400 2900
Wire Wire Line
	1400 2900 1100 2900
Connection ~ 1100 2900
Wire Wire Line
	1100 2900 1100 2950
Wire Wire Line
	1400 2550 1400 2450
Connection ~ 1400 2450
$Comp
L Connector:TestPoint GND2
U 1 1
P 750 2900
F 0 "GND2" H 808 3018 50  0000 L CNN
F 1 "TestPoint" H 808 2927 50  0000 L CNN
F 2 "TestPoint:TestPoint_Keystone_5019_Minature" H 950 2900 50  0001 C CNN
F 3 "~" H 950 2900 50  0001 C CNN
	1    750  2900
	1    0    0    -1  
$EndComp
Wire Wire Line
	750  2900 1100 2900
Wire Wire Line
	3000 2950 3900 2950
Wire Wire Line
	2300 3650 2300 2450
Wire Wire Line
	2300 2450 1800 2450
Wire Wire Line
	2300 3650 3900 3650
Text GLabel 1400 1900 2    50   Input ~ 0
CypressRST_MOT0
Wire Wire Line
	1400 1900 1100 1900
Wire Wire Line
	1100 1900 1100 2250
Text GLabel 5000 6800 2    50   UnSpc ~ 0
ENC1_A_L
Text GLabel 5750 4750 2    50   UnSpc ~ 0
ENC1_INDEX_L
Text GLabel 5750 4850 2    50   UnSpc ~ 0
ENC1_HOME_L
Text GLabel 5000 6700 2    50   UnSpc ~ 0
ENC1_B_L
Wire Wire Line
	5750 4750 5500 4750
Wire Wire Line
	5750 4850 5500 4850
Text GLabel 3800 4250 0    50   UnSpc ~ 0
PWM_DISABLE_MOT0
Wire Wire Line
	3900 4250 3800 4250
Text GLabel 3400 5350 0    50   Input ~ 0
GALIL_ERR_FLG
Wire Wire Line
	3400 5350 3900 5350
$Comp
L power:+5V #PWR0193
U 1 1
P 2750 800
F 0 "#PWR0193" H 2750 650 50  0001 C CNN
F 1 "+5V" H 2765 973 50  0000 C CNN
F 2 "" H 2750 800 50  0001 C CNN
F 3 "" H 2750 800 50  0001 C CNN
	1    2750 800 
	1    0    0    -1  
$EndComp
Text GLabel 5000 6900 2    50   UnSpc ~ 0
DIRECTION
Text GLabel 3800 3850 0    50   Input ~ 0
PROBE
Text GLabel 3900 3350 0    50   Input ~ 0
LED
Text GLabel 3750 3250 0    50   Input ~ 0
MISO1
Text GLabel 6050 5250 2    50   Input ~ 0
MOSI1
Text GLabel 6050 5150 2    50   Input ~ 0
SCK1
Text GLabel 1700 3300 0    50   UnSpc ~ 0
CYP_CSn
Wire Wire Line
	5500 4950 6050 4950
Wire Wire Line
	5500 5150 6050 5150
Wire Wire Line
	3900 3850 3800 3850
Wire Wire Line
	3250 2800 3250 3050
$Comp
L power:+3V3 #PWR0196
U 1 1
P 2050 2850
F 0 "#PWR0196" H 2050 2700 50  0001 C CNN
F 1 "+3V3" H 2065 3023 50  0000 C CNN
F 2 "" H 2050 2850 50  0001 C CNN
F 3 "" H 2050 2850 50  0001 C CNN
	1    2050 2850
	1    0    0    -1  
$EndComp
Wire Wire Line
	2050 2900 2050 2850
Wire Wire Line
	3900 3250 3750 3250
Wire Wire Line
	2050 3550 2050 3400
Wire Wire Line
	2050 3550 3900 3550
Wire Wire Line
	1700 3300 2050 3300
Connection ~ 2050 3300
Wire Wire Line
	2050 3300 2050 3200
Wire Wire Line
	1700 3400 2050 3400
Connection ~ 2050 3400
Wire Wire Line
	2050 3400 2050 3300
Wire Wire Line
	6050 5250 5500 5250
$EndSCHEMATC
